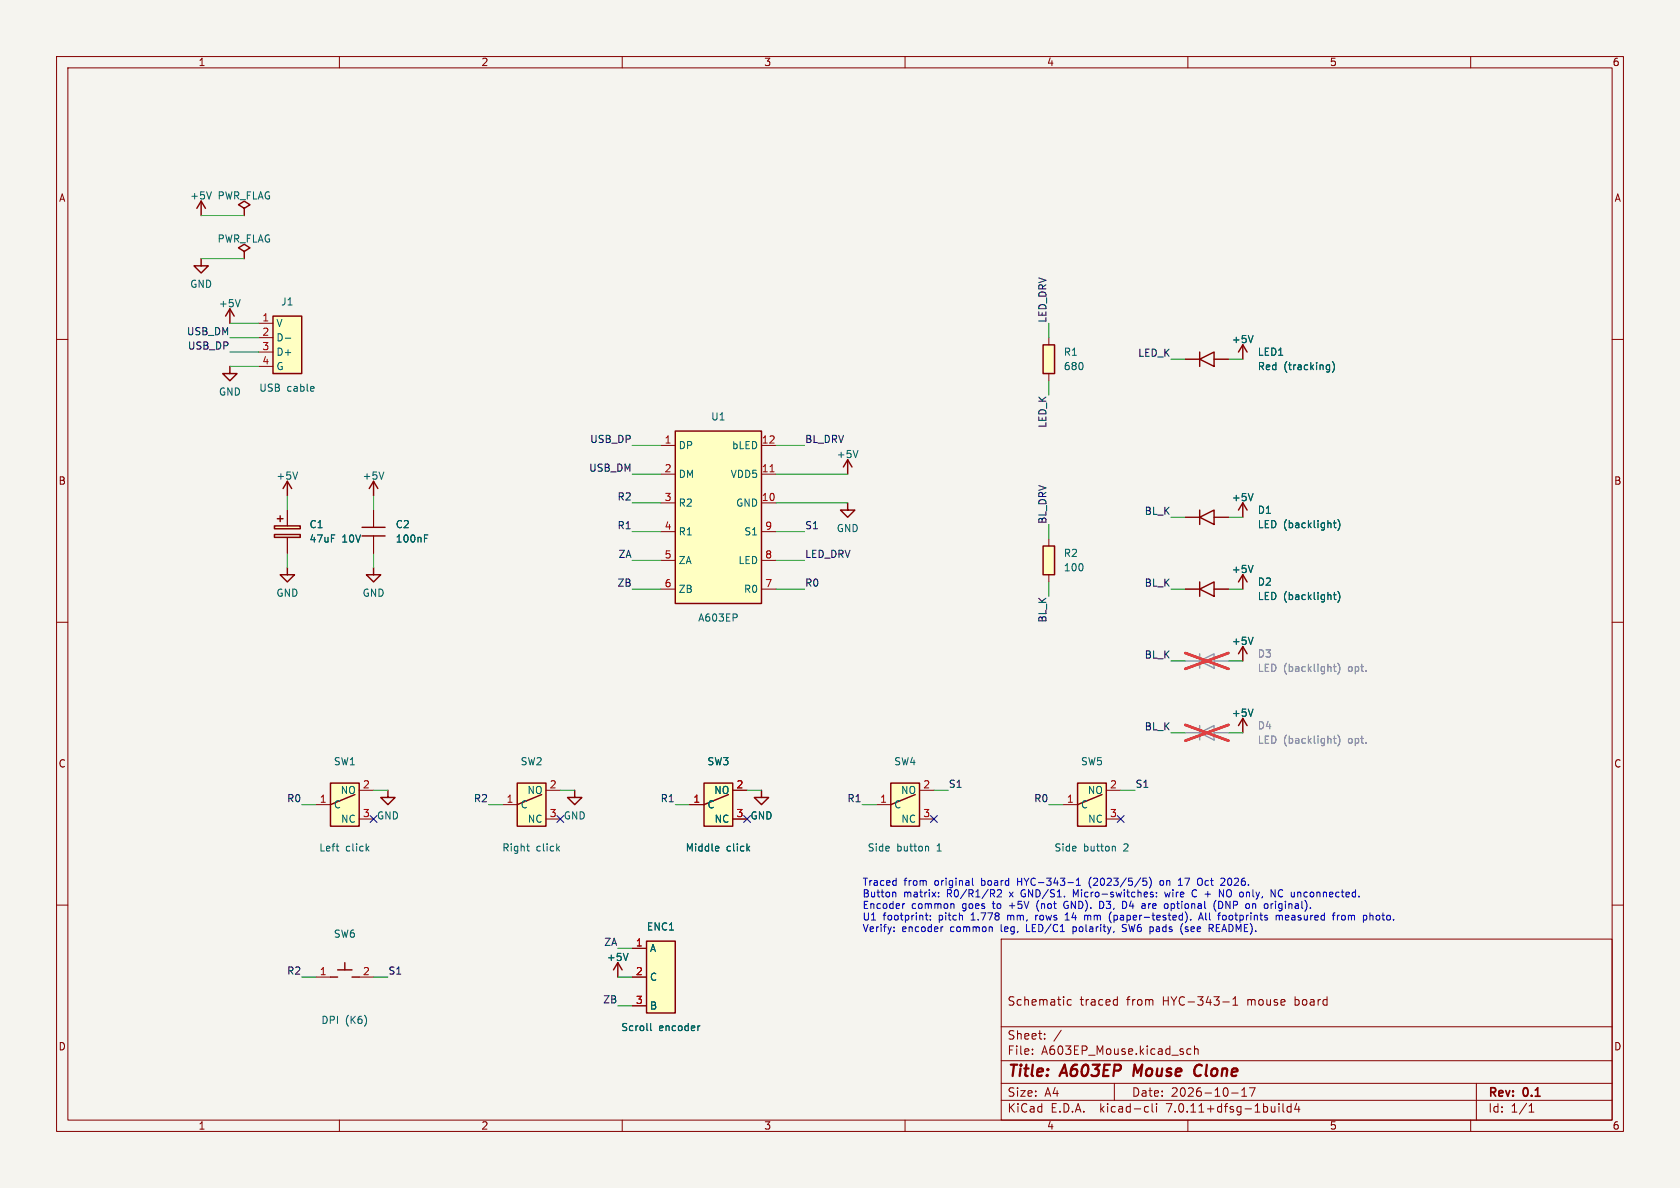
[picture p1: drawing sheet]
(kicad_sch (version 20230121) (generator eeschema)
(paper "A4")
(title_block (title "A603EP Mouse Clone") (date "2026-10-17") (rev "0.1") (comment 1 "Schematic traced from HYC-343-1 mouse board"))
(lib_symbols
(symbol "A603EP_Mouse:A603EP"  (in_bom yes) (on_board yes)
 (property "Reference" "U" (at 0 6.35 0) (effects (font (size 1.27 1.27))))
 (property "Value" "A603EP" (at 0 -6.35 0) (effects (font (size 1.27 1.27))))
 (property "Footprint" "" (at 0 0 0) (effects (font (size 1.27 1.27)) hide))
 (property "Datasheet" "~" (at 0 0 0) (effects (font (size 1.27 1.27)) hide))
 (symbol "A603EP_0_1" (rectangle (start -7.62 15.24) (end 7.62 -15.24) (stroke (width 0.254) (type default)) (fill (type background))))
 (symbol "A603EP_1_1"
  (pin bidirectional line (at -10.16 12.7 0) (length 2.54) (name "DP" (effects (font (size 1.27 1.27)))) (number "1" (effects (font (size 1.27 1.27)))))
  (pin bidirectional line (at -10.16 7.619999999999999 0) (length 2.54) (name "DM" (effects (font (size 1.27 1.27)))) (number "2" (effects (font (size 1.27 1.27)))))
  (pin input line (at -10.16 2.539999999999999 0) (length 2.54) (name "R2" (effects (font (size 1.27 1.27)))) (number "3" (effects (font (size 1.27 1.27)))))
  (pin input line (at -10.16 -2.540000000000001 0) (length 2.54) (name "R1" (effects (font (size 1.27 1.27)))) (number "4" (effects (font (size 1.27 1.27)))))
  (pin input line (at -10.16 -7.620000000000001 0) (length 2.54) (name "ZA" (effects (font (size 1.27 1.27)))) (number "5" (effects (font (size 1.27 1.27)))))
  (pin input line (at -10.16 -12.7 0) (length 2.54) (name "ZB" (effects (font (size 1.27 1.27)))) (number "6" (effects (font (size 1.27 1.27)))))
  (pin input line (at 10.16 -12.7 180) (length 2.54) (name "R0" (effects (font (size 1.27 1.27)))) (number "7" (effects (font (size 1.27 1.27)))))
  (pin open_collector line (at 10.16 -7.619999999999999 180) (length 2.54) (name "LED" (effects (font (size 1.27 1.27)))) (number "8" (effects (font (size 1.27 1.27)))))
  (pin bidirectional line (at 10.16 -2.539999999999999 180) (length 2.54) (name "S1" (effects (font (size 1.27 1.27)))) (number "9" (effects (font (size 1.27 1.27)))))
  (pin power_in line (at 10.16 2.540000000000001 180) (length 2.54) (name "GND" (effects (font (size 1.27 1.27)))) (number "10" (effects (font (size 1.27 1.27)))))
  (pin power_in line (at 10.16 7.620000000000001 180) (length 2.54) (name "VDD5" (effects (font (size 1.27 1.27)))) (number "11" (effects (font (size 1.27 1.27)))))
  (pin output line (at 10.16 12.7 180) (length 2.54) (name "bLED" (effects (font (size 1.27 1.27)))) (number "12" (effects (font (size 1.27 1.27)))))))
(symbol "A603EP_Mouse:R" (pin_numbers hide) (pin_names (offset 0) hide) (in_bom yes) (on_board yes)
 (property "Reference" "R" (at 0 6.35 0) (effects (font (size 1.27 1.27))))
 (property "Value" "R" (at 0 -6.35 0) (effects (font (size 1.27 1.27))))
 (property "Footprint" "" (at 0 0 0) (effects (font (size 1.27 1.27)) hide))
 (property "Datasheet" "~" (at 0 0 0) (effects (font (size 1.27 1.27)) hide))
 (symbol "R_0_1" (rectangle (start -1.016 2.54) (end 1.016 -2.54) (stroke (width 0.254) (type default)) (fill (type background))))
 (symbol "R_1_1"
  (pin passive line (at 0 3.81 270) (length 1.27) (name "~" (effects (font (size 1.27 1.27)))) (number "1" (effects (font (size 1.27 1.27)))))
  (pin passive line (at 0 -3.81 90) (length 1.27) (name "~" (effects (font (size 1.27 1.27)))) (number "2" (effects (font (size 1.27 1.27)))))))
(symbol "A603EP_Mouse:C" (pin_numbers hide) (pin_names (offset 0.254) hide) (in_bom yes) (on_board yes)
 (property "Reference" "C" (at 0 6.35 0) (effects (font (size 1.27 1.27))))
 (property "Value" "C" (at 0 -6.35 0) (effects (font (size 1.27 1.27))))
 (property "Footprint" "" (at 0 0 0) (effects (font (size 1.27 1.27)) hide))
 (property "Datasheet" "~" (at 0 0 0) (effects (font (size 1.27 1.27)) hide))
 (symbol "C_0_1" (polyline (pts (xy -2.032 0.762) (xy 2.032 0.762)) (stroke (width 0.254) (type default)) (fill (type none))) (polyline (pts (xy -2.032 -0.762) (xy 2.032 -0.762)) (stroke (width 0.254) (type default)) (fill (type none))))
 (symbol "C_1_1"
  (pin passive line (at 0 3.81 270) (length 3.048) (name "~" (effects (font (size 1.27 1.27)))) (number "1" (effects (font (size 1.27 1.27)))))
  (pin passive line (at 0 -3.81 90) (length 3.048) (name "~" (effects (font (size 1.27 1.27)))) (number "2" (effects (font (size 1.27 1.27)))))))
(symbol "A603EP_Mouse:C_Polarized" (pin_numbers hide) (pin_names (offset 0.254) hide) (in_bom yes) (on_board yes)
 (property "Reference" "C" (at 0 6.35 0) (effects (font (size 1.27 1.27))))
 (property "Value" "C_Polarized" (at 0 -6.35 0) (effects (font (size 1.27 1.27))))
 (property "Footprint" "" (at 0 0 0) (effects (font (size 1.27 1.27)) hide))
 (property "Datasheet" "~" (at 0 0 0) (effects (font (size 1.27 1.27)) hide))
 (symbol "C_Polarized_0_1" (rectangle (start -2.286 0.508) (end 2.286 1.016) (stroke (width 0.254) (type default)) (fill (type background))) (rectangle (start -2.286 -0.508) (end 2.286 -1.016) (stroke (width 0.254) (type default)) (fill (type background))) (polyline (pts (xy -1.778 2.286) (xy -0.762 2.286)) (stroke (width 0.254) (type default)) (fill (type none))) (polyline (pts (xy -1.27 2.794) (xy -1.27 1.778)) (stroke (width 0.254) (type default)) (fill (type none))))
 (symbol "C_Polarized_1_1"
  (pin passive line (at 0 3.81 270) (length 2.794) (name "~" (effects (font (size 1.27 1.27)))) (number "1" (effects (font (size 1.27 1.27)))))
  (pin passive line (at 0 -3.81 90) (length 2.794) (name "~" (effects (font (size 1.27 1.27)))) (number "2" (effects (font (size 1.27 1.27)))))))
(symbol "A603EP_Mouse:LED" (pin_numbers hide) (pin_names (offset 1.016) hide) (in_bom yes) (on_board yes)
 (property "Reference" "D" (at 0 6.35 0) (effects (font (size 1.27 1.27))))
 (property "Value" "LED" (at 0 -6.35 0) (effects (font (size 1.27 1.27))))
 (property "Footprint" "" (at 0 0 0) (effects (font (size 1.27 1.27)) hide))
 (property "Datasheet" "~" (at 0 0 0) (effects (font (size 1.27 1.27)) hide))
 (symbol "LED_0_1" (polyline (pts (xy -1.27 -1.27) (xy -1.27 1.27)) (stroke (width 0.254) (type default)) (fill (type none))) (polyline (pts (xy 1.27 -1.27) (xy 1.27 1.27) (xy -1.27 0) (xy 1.27 -1.27)) (stroke (width 0.254) (type default)) (fill (type none))))
 (symbol "LED_1_1"
  (pin passive line (at -3.81 0 0) (length 2.54) (name "K" (effects (font (size 1.27 1.27)))) (number "1" (effects (font (size 1.27 1.27)))))
  (pin passive line (at 3.81 0 180) (length 2.54) (name "A" (effects (font (size 1.27 1.27)))) (number "2" (effects (font (size 1.27 1.27)))))))
(symbol "A603EP_Mouse:SW_Push" (pin_names (offset 1.016) hide) (in_bom yes) (on_board yes)
 (property "Reference" "SW" (at 0 6.35 0) (effects (font (size 1.27 1.27))))
 (property "Value" "SW_Push" (at 0 -6.35 0) (effects (font (size 1.27 1.27))))
 (property "Footprint" "" (at 0 0 0) (effects (font (size 1.27 1.27)) hide))
 (property "Datasheet" "~" (at 0 0 0) (effects (font (size 1.27 1.27)) hide))
 (symbol "SW_Push_0_1" (polyline (pts (xy -2.54 0) (xy -1.27 0)) (stroke (width 0.254) (type default)) (fill (type none))) (polyline (pts (xy 1.27 0) (xy 2.54 0)) (stroke (width 0.254) (type default)) (fill (type none))) (polyline (pts (xy -1.27 1.27) (xy 1.27 1.27)) (stroke (width 0.254) (type default)) (fill (type none))) (polyline (pts (xy 0 1.27) (xy 0 2.54)) (stroke (width 0.254) (type default)) (fill (type none))))
 (symbol "SW_Push_1_1"
  (pin passive line (at -5.08 0 0) (length 2.54) (name "1" (effects (font (size 1.27 1.27)))) (number "1" (effects (font (size 1.27 1.27)))))
  (pin passive line (at 5.08 0 180) (length 2.54) (name "2" (effects (font (size 1.27 1.27)))) (number "2" (effects (font (size 1.27 1.27)))))))
(symbol "A603EP_Mouse:SW_Micro"  (in_bom yes) (on_board yes)
 (property "Reference" "SW" (at 0 6.35 0) (effects (font (size 1.27 1.27))))
 (property "Value" "SW_Micro" (at 0 -6.35 0) (effects (font (size 1.27 1.27))))
 (property "Footprint" "" (at 0 0 0) (effects (font (size 1.27 1.27)) hide))
 (property "Datasheet" "~" (at 0 0 0) (effects (font (size 1.27 1.27)) hide))
 (symbol "SW_Micro_0_1" (rectangle (start -2.54 3.81) (end 2.54 -3.81) (stroke (width 0.254) (type default)) (fill (type background))) (polyline (pts (xy -2.54 0) (xy 1.778 1.778)) (stroke (width 0.254) (type default)) (fill (type none))))
 (symbol "SW_Micro_1_1"
  (pin passive line (at -5.08 0 0) (length 2.54) (name "C" (effects (font (size 1.27 1.27)))) (number "1" (effects (font (size 1.27 1.27)))))
  (pin passive line (at 5.08 2.54 180) (length 2.54) (name "NO" (effects (font (size 1.27 1.27)))) (number "2" (effects (font (size 1.27 1.27)))))
  (pin passive line (at 5.08 -2.54 180) (length 2.54) (name "NC" (effects (font (size 1.27 1.27)))) (number "3" (effects (font (size 1.27 1.27)))))))
(symbol "A603EP_Mouse:Encoder"  (in_bom yes) (on_board yes)
 (property "Reference" "ENC" (at 0 6.35 0) (effects (font (size 1.27 1.27))))
 (property "Value" "Encoder" (at 0 -6.35 0) (effects (font (size 1.27 1.27))))
 (property "Footprint" "" (at 0 0 0) (effects (font (size 1.27 1.27)) hide))
 (property "Datasheet" "~" (at 0 0 0) (effects (font (size 1.27 1.27)) hide))
 (symbol "Encoder_0_1" (rectangle (start -2.54 6.35) (end 2.54 -6.35) (stroke (width 0.254) (type default)) (fill (type background))))
 (symbol "Encoder_1_1"
  (pin passive line (at -5.08 5.08 0) (length 2.54) (name "A" (effects (font (size 1.27 1.27)))) (number "1" (effects (font (size 1.27 1.27)))))
  (pin passive line (at -5.08 0 0) (length 2.54) (name "C" (effects (font (size 1.27 1.27)))) (number "2" (effects (font (size 1.27 1.27)))))
  (pin passive line (at -5.08 -5.08 0) (length 2.54) (name "B" (effects (font (size 1.27 1.27)))) (number "3" (effects (font (size 1.27 1.27)))))))
(symbol "A603EP_Mouse:USB_Pads"  (in_bom yes) (on_board yes)
 (property "Reference" "J" (at 0 6.35 0) (effects (font (size 1.27 1.27))))
 (property "Value" "USB_Pads" (at 0 -6.35 0) (effects (font (size 1.27 1.27))))
 (property "Footprint" "" (at 0 0 0) (effects (font (size 1.27 1.27)) hide))
 (property "Datasheet" "~" (at 0 0 0) (effects (font (size 1.27 1.27)) hide))
 (symbol "USB_Pads_0_1" (rectangle (start -2.54 5.08) (end 2.54 -5.08) (stroke (width 0.254) (type default)) (fill (type background))))
 (symbol "USB_Pads_1_1"
  (pin passive line (at -5.08 3.81 0) (length 2.54) (name "V" (effects (font (size 1.27 1.27)))) (number "1" (effects (font (size 1.27 1.27)))))
  (pin passive line (at -5.08 1.27 0) (length 2.54) (name "D-" (effects (font (size 1.27 1.27)))) (number "2" (effects (font (size 1.27 1.27)))))
  (pin passive line (at -5.08 -1.27 0) (length 2.54) (name "D+" (effects (font (size 1.27 1.27)))) (number "3" (effects (font (size 1.27 1.27)))))
  (pin passive line (at -5.08 -3.81 0) (length 2.54) (name "G" (effects (font (size 1.27 1.27)))) (number "4" (effects (font (size 1.27 1.27)))))))
(symbol "power:+5V" (power)  (in_bom no) (on_board no)
 (property "Reference" "#PWR" (at 0 6.35 0) (effects (font (size 1.27 1.27)) hide))
 (property "Value" "+5V" (at 0 -6.35 0) (effects (font (size 1.27 1.27))))
 (property "Footprint" "" (at 0 0 0) (effects (font (size 1.27 1.27)) hide))
 (property "Datasheet" "~" (at 0 0 0) (effects (font (size 1.27 1.27)) hide))
 (symbol "+5V_0_1" (polyline (pts (xy -0.762 1.27) (xy 0 2.54)) (stroke (width 0.254) (type default)) (fill (type none))) (polyline (pts (xy 0 0) (xy 0 2.54)) (stroke (width 0.254) (type default)) (fill (type none))) (polyline (pts (xy 0 2.54) (xy 0.762 1.27)) (stroke (width 0.254) (type default)) (fill (type none))))
 (symbol "+5V_1_1"
  (pin power_in line (at 0 0 90) (length 0) hide (name "+5V" (effects (font (size 1.27 1.27)))) (number "1" (effects (font (size 1.27 1.27)))))))
(symbol "power:GND" (power)  (in_bom no) (on_board no)
 (property "Reference" "#PWR" (at 0 6.35 0) (effects (font (size 1.27 1.27)) hide))
 (property "Value" "GND" (at 0 -6.35 0) (effects (font (size 1.27 1.27))))
 (property "Footprint" "" (at 0 0 0) (effects (font (size 1.27 1.27)) hide))
 (property "Datasheet" "~" (at 0 0 0) (effects (font (size 1.27 1.27)) hide))
 (symbol "GND_0_1" (polyline (pts (xy 0 0) (xy 0 -1.27) (xy 1.27 -1.27) (xy 0 -2.54) (xy -1.27 -1.27) (xy 0 -1.27)) (stroke (width 0.254) (type default)) (fill (type none))))
 (symbol "GND_1_1"
  (pin power_in line (at 0 0 270) (length 0) hide (name "GND" (effects (font (size 1.27 1.27)))) (number "1" (effects (font (size 1.27 1.27)))))))
(symbol "power:PWR_FLAG" (power)  (in_bom no) (on_board no)
 (property "Reference" "#FLG" (at 0 6.35 0) (effects (font (size 1.27 1.27)) hide))
 (property "Value" "PWR_FLAG" (at 0 -6.35 0) (effects (font (size 1.27 1.27))))
 (property "Footprint" "" (at 0 0 0) (effects (font (size 1.27 1.27)) hide))
 (property "Datasheet" "~" (at 0 0 0) (effects (font (size 1.27 1.27)) hide))
 (symbol "PWR_FLAG_0_1" (polyline (pts (xy 0 0) (xy 0 1.27) (xy -1.016 1.905) (xy 0 2.54) (xy 1.016 1.905) (xy 0 1.27)) (stroke (width 0.254) (type default)) (fill (type none))))
 (symbol "PWR_FLAG_1_1"
  (pin power_out line (at 0 0 90) (length 0) hide (name "pwr" (effects (font (size 1.27 1.27)))) (number "1" (effects (font (size 1.27 1.27))))))))
(symbol (lib_id "A603EP_Mouse:A603EP") (at 127.0 91.44 0) (unit 1) (in_bom yes) (on_board yes) (dnp no)
 (property "Reference" "U1" (at 127.0 73.66 0) (effects (font (size 1.27 1.27))))
 (property "Value" "A603EP" (at 127.0 109.22 0) (effects (font (size 1.27 1.27))))
 (property "Footprint" "A603EP_Mouse:A603EP_DIP12" (at 127.0 91.44 0) (effects (font (size 1.27 1.27)) hide))
 (property "Datasheet" "~" (at 127.0 91.44 0) (effects (font (size 1.27 1.27)) hide))
 (pin "1")
 (pin "2")
 (pin "3")
 (pin "4")
 (pin "5")
 (pin "6")
 (pin "7")
 (pin "8")
 (pin "9")
 (pin "10")
 (pin "11")
 (pin "12"))
(wire (pts (xy 116.84 78.74) (xy 111.76 78.74)) (stroke (width 0) (type default)))
(label "USB_DP" (at 111.76 78.74 180) (fields_autoplaced) (effects (font (size 1.27 1.27)) (justify right bottom)))
(wire (pts (xy 116.84 83.82) (xy 111.76 83.82)) (stroke (width 0) (type default)))
(label "USB_DM" (at 111.76 83.82 180) (fields_autoplaced) (effects (font (size 1.27 1.27)) (justify right bottom)))
(wire (pts (xy 116.84 88.9) (xy 111.76 88.9)) (stroke (width 0) (type default)))
(label "R2" (at 111.76 88.9 180) (fields_autoplaced) (effects (font (size 1.27 1.27)) (justify right bottom)))
(wire (pts (xy 116.84 93.98) (xy 111.76 93.98)) (stroke (width 0) (type default)))
(label "R1" (at 111.76 93.98 180) (fields_autoplaced) (effects (font (size 1.27 1.27)) (justify right bottom)))
(wire (pts (xy 116.84 99.06) (xy 111.76 99.06)) (stroke (width 0) (type default)))
(label "ZA" (at 111.76 99.06 180) (fields_autoplaced) (effects (font (size 1.27 1.27)) (justify right bottom)))
(wire (pts (xy 116.84 104.14) (xy 111.76 104.14)) (stroke (width 0) (type default)))
(label "ZB" (at 111.76 104.14 180) (fields_autoplaced) (effects (font (size 1.27 1.27)) (justify right bottom)))
(wire (pts (xy 137.16 104.14) (xy 142.24 104.14)) (stroke (width 0) (type default)))
(label "R0" (at 142.24 104.14 0) (fields_autoplaced) (effects (font (size 1.27 1.27)) (justify left bottom)))
(wire (pts (xy 137.16 99.06) (xy 142.24 99.06)) (stroke (width 0) (type default)))
(label "LED_DRV" (at 142.24 99.06 0) (fields_autoplaced) (effects (font (size 1.27 1.27)) (justify left bottom)))
(wire (pts (xy 137.16 93.98) (xy 142.24 93.98)) (stroke (width 0) (type default)))
(label "S1" (at 142.24 93.98 0) (fields_autoplaced) (effects (font (size 1.27 1.27)) (justify left bottom)))
(wire (pts (xy 137.16 88.9) (xy 149.86 88.9)) (stroke (width 0) (type default)))
(symbol (lib_id "power:GND") (at 149.86 88.9 0) (unit 1) (in_bom no) (on_board no) (dnp no)
 (property "Reference" "#PWR01" (at 149.86 84.4 0) (effects (font (size 1.27 1.27)) hide))
 (property "Value" "GND" (at 149.86 93.4 0) (effects (font (size 1.27 1.27))))
 (property "Footprint" "" (at 149.86 88.9 0) (effects (font (size 1.27 1.27)) hide))
 (property "Datasheet" "~" (at 149.86 88.9 0) (effects (font (size 1.27 1.27)) hide))
 (pin "1"))
(wire (pts (xy 137.16 83.82) (xy 149.86 83.82)) (stroke (width 0) (type default)))
(symbol (lib_id "power:+5V") (at 149.86 83.82 0) (unit 1) (in_bom no) (on_board no) (dnp no)
 (property "Reference" "#PWR02" (at 149.86 79.32 0) (effects (font (size 1.27 1.27)) hide))
 (property "Value" "+5V" (at 149.86 80.32 0) (effects (font (size 1.27 1.27))))
 (property "Footprint" "" (at 149.86 83.82 0) (effects (font (size 1.27 1.27)) hide))
 (property "Datasheet" "~" (at 149.86 83.82 0) (effects (font (size 1.27 1.27)) hide))
 (pin "1"))
(wire (pts (xy 137.16 78.74) (xy 142.24 78.74)) (stroke (width 0) (type default)))
(label "BL_DRV" (at 142.24 78.74 0) (fields_autoplaced) (effects (font (size 1.27 1.27)) (justify left bottom)))
(symbol (lib_id "A603EP_Mouse:USB_Pads") (at 50.8 60.96 0) (unit 1) (in_bom yes) (on_board yes) (dnp no)
 (property "Reference" "J1" (at 50.8 53.34 0) (effects (font (size 1.27 1.27))))
 (property "Value" "USB cable" (at 50.8 68.58 0) (effects (font (size 1.27 1.27))))
 (property "Footprint" "A603EP_Mouse:J1_measured" (at 50.8 60.96 0) (effects (font (size 1.27 1.27)) hide))
 (property "Datasheet" "~" (at 50.8 60.96 0) (effects (font (size 1.27 1.27)) hide))
 (pin "1")
 (pin "2")
 (pin "3")
 (pin "4"))
(wire (pts (xy 45.72 57.15) (xy 40.64 57.15)) (stroke (width 0) (type default)))
(symbol (lib_id "power:+5V") (at 40.64 57.15 0) (unit 1) (in_bom no) (on_board no) (dnp no)
 (property "Reference" "#PWR03" (at 40.64 52.65 0) (effects (font (size 1.27 1.27)) hide))
 (property "Value" "+5V" (at 40.64 53.65 0) (effects (font (size 1.27 1.27))))
 (property "Footprint" "" (at 40.64 57.15 0) (effects (font (size 1.27 1.27)) hide))
 (property "Datasheet" "~" (at 40.64 57.15 0) (effects (font (size 1.27 1.27)) hide))
 (pin "1"))
(wire (pts (xy 45.72 59.69) (xy 40.64 59.69)) (stroke (width 0) (type default)))
(label "USB_DM" (at 40.64 59.69 180) (fields_autoplaced) (effects (font (size 1.27 1.27)) (justify right bottom)))
(wire (pts (xy 45.72 62.23) (xy 40.64 62.23)) (stroke (width 0) (type default)))
(label "USB_DP" (at 40.64 62.23 180) (fields_autoplaced) (effects (font (size 1.27 1.27)) (justify right bottom)))
(wire (pts (xy 45.72 64.77) (xy 40.64 64.77)) (stroke (width 0) (type default)))
(symbol (lib_id "power:GND") (at 40.64 64.77 0) (unit 1) (in_bom no) (on_board no) (dnp no)
 (property "Reference" "#PWR04" (at 40.64 60.27 0) (effects (font (size 1.27 1.27)) hide))
 (property "Value" "GND" (at 40.64 69.27 0) (effects (font (size 1.27 1.27))))
 (property "Footprint" "" (at 40.64 64.77 0) (effects (font (size 1.27 1.27)) hide))
 (property "Datasheet" "~" (at 40.64 64.77 0) (effects (font (size 1.27 1.27)) hide))
 (pin "1"))
(symbol (lib_id "power:PWR_FLAG") (at 43.18 38.1 0) (unit 1) (in_bom no) (on_board no) (dnp no)
 (property "Reference" "#FLG01" (at 43.18 33.6 0) (effects (font (size 1.27 1.27)) hide))
 (property "Value" "PWR_FLAG" (at 43.18 34.6 0) (effects (font (size 1.27 1.27))))
 (property "Footprint" "" (at 43.18 38.1 0) (effects (font (size 1.27 1.27)) hide))
 (property "Datasheet" "~" (at 43.18 38.1 0) (effects (font (size 1.27 1.27)) hide))
 (pin "1"))
(symbol (lib_id "power:+5V") (at 35.56 38.1 0) (unit 1) (in_bom no) (on_board no) (dnp no)
 (property "Reference" "#PWR05" (at 35.56 33.6 0) (effects (font (size 1.27 1.27)) hide))
 (property "Value" "+5V" (at 35.56 34.6 0) (effects (font (size 1.27 1.27))))
 (property "Footprint" "" (at 35.56 38.1 0) (effects (font (size 1.27 1.27)) hide))
 (property "Datasheet" "~" (at 35.56 38.1 0) (effects (font (size 1.27 1.27)) hide))
 (pin "1"))
(wire (pts (xy 35.56 38.1) (xy 43.18 38.1)) (stroke (width 0) (type default)))
(symbol (lib_id "power:PWR_FLAG") (at 43.18 45.72 0) (unit 1) (in_bom no) (on_board no) (dnp no)
 (property "Reference" "#FLG02" (at 43.18 41.22 0) (effects (font (size 1.27 1.27)) hide))
 (property "Value" "PWR_FLAG" (at 43.18 42.22 0) (effects (font (size 1.27 1.27))))
 (property "Footprint" "" (at 43.18 45.72 0) (effects (font (size 1.27 1.27)) hide))
 (property "Datasheet" "~" (at 43.18 45.72 0) (effects (font (size 1.27 1.27)) hide))
 (pin "1"))
(symbol (lib_id "power:GND") (at 35.56 45.72 0) (unit 1) (in_bom no) (on_board no) (dnp no)
 (property "Reference" "#PWR06" (at 35.56 41.22 0) (effects (font (size 1.27 1.27)) hide))
 (property "Value" "GND" (at 35.56 50.22 0) (effects (font (size 1.27 1.27))))
 (property "Footprint" "" (at 35.56 45.72 0) (effects (font (size 1.27 1.27)) hide))
 (property "Datasheet" "~" (at 35.56 45.72 0) (effects (font (size 1.27 1.27)) hide))
 (pin "1"))
(wire (pts (xy 35.56 45.72) (xy 43.18 45.72)) (stroke (width 0) (type default)))
(symbol (lib_id "A603EP_Mouse:C_Polarized") (at 50.8 93.98 0) (unit 1) (in_bom yes) (on_board yes) (dnp no)
 (property "Reference" "C1" (at 54.61 92.71 0) (effects (font (size 1.27 1.27)) (justify left)))
 (property "Value" "47uF 10V" (at 54.61 95.25 0) (effects (font (size 1.27 1.27)) (justify left)))
 (property "Footprint" "A603EP_Mouse:C1_measured" (at 50.8 93.98 0) (effects (font (size 1.27 1.27)) hide))
 (property "Datasheet" "~" (at 50.8 93.98 0) (effects (font (size 1.27 1.27)) hide))
 (pin "1")
 (pin "2"))
(wire (pts (xy 50.8 90.17) (xy 50.8 87.63)) (stroke (width 0) (type default)))
(symbol (lib_id "power:+5V") (at 50.8 87.63 0) (unit 1) (in_bom no) (on_board no) (dnp no)
 (property "Reference" "#PWR07" (at 50.8 83.13 0) (effects (font (size 1.27 1.27)) hide))
 (property "Value" "+5V" (at 50.8 84.13 0) (effects (font (size 1.27 1.27))))
 (property "Footprint" "" (at 50.8 87.63 0) (effects (font (size 1.27 1.27)) hide))
 (property "Datasheet" "~" (at 50.8 87.63 0) (effects (font (size 1.27 1.27)) hide))
 (pin "1"))
(wire (pts (xy 50.8 97.79) (xy 50.8 100.33)) (stroke (width 0) (type default)))
(symbol (lib_id "power:GND") (at 50.8 100.33 0) (unit 1) (in_bom no) (on_board no) (dnp no)
 (property "Reference" "#PWR08" (at 50.8 95.83 0) (effects (font (size 1.27 1.27)) hide))
 (property "Value" "GND" (at 50.8 104.83 0) (effects (font (size 1.27 1.27))))
 (property "Footprint" "" (at 50.8 100.33 0) (effects (font (size 1.27 1.27)) hide))
 (property "Datasheet" "~" (at 50.8 100.33 0) (effects (font (size 1.27 1.27)) hide))
 (pin "1"))
(symbol (lib_id "A603EP_Mouse:C") (at 66.04 93.98 0) (unit 1) (in_bom yes) (on_board yes) (dnp no)
 (property "Reference" "C2" (at 69.85 92.71 0) (effects (font (size 1.27 1.27)) (justify left)))
 (property "Value" "100nF" (at 69.85 95.25 0) (effects (font (size 1.27 1.27)) (justify left)))
 (property "Footprint" "A603EP_Mouse:C2_measured" (at 66.04 93.98 0) (effects (font (size 1.27 1.27)) hide))
 (property "Datasheet" "~" (at 66.04 93.98 0) (effects (font (size 1.27 1.27)) hide))
 (pin "1")
 (pin "2"))
(wire (pts (xy 66.04 90.17) (xy 66.04 87.63)) (stroke (width 0) (type default)))
(symbol (lib_id "power:+5V") (at 66.04 87.63 0) (unit 1) (in_bom no) (on_board no) (dnp no)
 (property "Reference" "#PWR09" (at 66.04 83.13 0) (effects (font (size 1.27 1.27)) hide))
 (property "Value" "+5V" (at 66.04 84.13 0) (effects (font (size 1.27 1.27))))
 (property "Footprint" "" (at 66.04 87.63 0) (effects (font (size 1.27 1.27)) hide))
 (property "Datasheet" "~" (at 66.04 87.63 0) (effects (font (size 1.27 1.27)) hide))
 (pin "1"))
(wire (pts (xy 66.04 97.79) (xy 66.04 100.33)) (stroke (width 0) (type default)))
(symbol (lib_id "power:GND") (at 66.04 100.33 0) (unit 1) (in_bom no) (on_board no) (dnp no)
 (property "Reference" "#PWR10" (at 66.04 95.83 0) (effects (font (size 1.27 1.27)) hide))
 (property "Value" "GND" (at 66.04 104.83 0) (effects (font (size 1.27 1.27))))
 (property "Footprint" "" (at 66.04 100.33 0) (effects (font (size 1.27 1.27)) hide))
 (property "Datasheet" "~" (at 66.04 100.33 0) (effects (font (size 1.27 1.27)) hide))
 (pin "1"))
(symbol (lib_id "A603EP_Mouse:R") (at 185.42 63.5 0) (unit 1) (in_bom yes) (on_board yes) (dnp no)
 (property "Reference" "R1" (at 187.96 62.23 0) (effects (font (size 1.27 1.27)) (justify left)))
 (property "Value" "680" (at 187.96 64.77 0) (effects (font (size 1.27 1.27)) (justify left)))
 (property "Footprint" "A603EP_Mouse:R1_measured" (at 185.42 63.5 0) (effects (font (size 1.27 1.27)) hide))
 (property "Datasheet" "~" (at 185.42 63.5 0) (effects (font (size 1.27 1.27)) hide))
 (pin "1")
 (pin "2"))
(wire (pts (xy 185.42 59.69) (xy 185.42 57.15)) (stroke (width 0) (type default)))
(label "LED_DRV" (at 185.42 57.15 90) (fields_autoplaced) (effects (font (size 1.27 1.27)) (justify left bottom)))
(wire (pts (xy 185.42 67.31) (xy 185.42 69.85)) (stroke (width 0) (type default)))
(label "LED_K" (at 185.42 69.85 270) (fields_autoplaced) (effects (font (size 1.27 1.27)) (justify right bottom)))
(symbol (lib_id "A603EP_Mouse:LED") (at 213.36 63.5 0) (unit 1) (in_bom yes) (on_board yes) (dnp no)
 (property "Reference" "LED1" (at 222.25 62.23 0) (effects (font (size 1.27 1.27)) (justify left)))
 (property "Value" "Red (tracking)" (at 222.25 64.77 0) (effects (font (size 1.27 1.27)) (justify left)))
 (property "Footprint" "A603EP_Mouse:LED1_measured" (at 213.36 63.5 0) (effects (font (size 1.27 1.27)) hide))
 (property "Datasheet" "~" (at 213.36 63.5 0) (effects (font (size 1.27 1.27)) hide))
 (pin "1")
 (pin "2"))
(wire (pts (xy 209.55 63.5) (xy 207.01 63.5)) (stroke (width 0) (type default)))
(label "LED_K" (at 207.01 63.5 180) (fields_autoplaced) (effects (font (size 1.27 1.27)) (justify right bottom)))
(wire (pts (xy 217.17 63.5) (xy 219.71 63.5)) (stroke (width 0) (type default)))
(symbol (lib_id "power:+5V") (at 219.71 63.5 0) (unit 1) (in_bom no) (on_board no) (dnp no)
 (property "Reference" "#PWR11" (at 219.71 59.0 0) (effects (font (size 1.27 1.27)) hide))
 (property "Value" "+5V" (at 219.71 60.0 0) (effects (font (size 1.27 1.27))))
 (property "Footprint" "" (at 219.71 63.5 0) (effects (font (size 1.27 1.27)) hide))
 (property "Datasheet" "~" (at 219.71 63.5 0) (effects (font (size 1.27 1.27)) hide))
 (pin "1"))
(symbol (lib_id "A603EP_Mouse:R") (at 185.42 99.06 0) (unit 1) (in_bom yes) (on_board yes) (dnp no)
 (property "Reference" "R2" (at 187.96 97.79 0) (effects (font (size 1.27 1.27)) (justify left)))
 (property "Value" "100" (at 187.96 100.33 0) (effects (font (size 1.27 1.27)) (justify left)))
 (property "Footprint" "A603EP_Mouse:R2_measured" (at 185.42 99.06 0) (effects (font (size 1.27 1.27)) hide))
 (property "Datasheet" "~" (at 185.42 99.06 0) (effects (font (size 1.27 1.27)) hide))
 (pin "1")
 (pin "2"))
(wire (pts (xy 185.42 95.25) (xy 185.42 92.71)) (stroke (width 0) (type default)))
(label "BL_DRV" (at 185.42 92.71 90) (fields_autoplaced) (effects (font (size 1.27 1.27)) (justify left bottom)))
(wire (pts (xy 185.42 102.87) (xy 185.42 105.41)) (stroke (width 0) (type default)))
(label "BL_K" (at 185.42 105.41 270) (fields_autoplaced) (effects (font (size 1.27 1.27)) (justify right bottom)))
(symbol (lib_id "A603EP_Mouse:LED") (at 213.36 91.44 0) (unit 1) (in_bom yes) (on_board yes) (dnp no)
 (property "Reference" "D1" (at 222.25 90.17 0) (effects (font (size 1.27 1.27)) (justify left)))
 (property "Value" "LED (backlight)" (at 222.25 92.71 0) (effects (font (size 1.27 1.27)) (justify left)))
 (property "Footprint" "A603EP_Mouse:D1_measured" (at 213.36 91.44 0) (effects (font (size 1.27 1.27)) hide))
 (property "Datasheet" "~" (at 213.36 91.44 0) (effects (font (size 1.27 1.27)) hide))
 (pin "1")
 (pin "2"))
(wire (pts (xy 209.55 91.44) (xy 207.01 91.44)) (stroke (width 0) (type default)))
(label "BL_K" (at 207.01 91.44 180) (fields_autoplaced) (effects (font (size 1.27 1.27)) (justify right bottom)))
(wire (pts (xy 217.17 91.44) (xy 219.71 91.44)) (stroke (width 0) (type default)))
(symbol (lib_id "power:+5V") (at 219.71 91.44 0) (unit 1) (in_bom no) (on_board no) (dnp no)
 (property "Reference" "#PWR12" (at 219.71 86.94 0) (effects (font (size 1.27 1.27)) hide))
 (property "Value" "+5V" (at 219.71 87.94 0) (effects (font (size 1.27 1.27))))
 (property "Footprint" "" (at 219.71 91.44 0) (effects (font (size 1.27 1.27)) hide))
 (property "Datasheet" "~" (at 219.71 91.44 0) (effects (font (size 1.27 1.27)) hide))
 (pin "1"))
(symbol (lib_id "A603EP_Mouse:LED") (at 213.36 104.14 0) (unit 1) (in_bom yes) (on_board yes) (dnp no)
 (property "Reference" "D2" (at 222.25 102.87 0) (effects (font (size 1.27 1.27)) (justify left)))
 (property "Value" "LED (backlight)" (at 222.25 105.41 0) (effects (font (size 1.27 1.27)) (justify left)))
 (property "Footprint" "A603EP_Mouse:D2_measured" (at 213.36 104.14 0) (effects (font (size 1.27 1.27)) hide))
 (property "Datasheet" "~" (at 213.36 104.14 0) (effects (font (size 1.27 1.27)) hide))
 (pin "1")
 (pin "2"))
(wire (pts (xy 209.55 104.14) (xy 207.01 104.14)) (stroke (width 0) (type default)))
(label "BL_K" (at 207.01 104.14 180) (fields_autoplaced) (effects (font (size 1.27 1.27)) (justify right bottom)))
(wire (pts (xy 217.17 104.14) (xy 219.71 104.14)) (stroke (width 0) (type default)))
(symbol (lib_id "power:+5V") (at 219.71 104.14 0) (unit 1) (in_bom no) (on_board no) (dnp no)
 (property "Reference" "#PWR13" (at 219.71 99.64 0) (effects (font (size 1.27 1.27)) hide))
 (property "Value" "+5V" (at 219.71 100.64 0) (effects (font (size 1.27 1.27))))
 (property "Footprint" "" (at 219.71 104.14 0) (effects (font (size 1.27 1.27)) hide))
 (property "Datasheet" "~" (at 219.71 104.14 0) (effects (font (size 1.27 1.27)) hide))
 (pin "1"))
(symbol (lib_id "A603EP_Mouse:LED") (at 213.36 116.84 0) (unit 1) (in_bom yes) (on_board yes) (dnp yes)
 (property "Reference" "D3" (at 222.25 115.57 0) (effects (font (size 1.27 1.27)) (justify left)))
 (property "Value" "LED (backlight) opt." (at 222.25 118.11 0) (effects (font (size 1.27 1.27)) (justify left)))
 (property "Footprint" "A603EP_Mouse:D3_measured" (at 213.36 116.84 0) (effects (font (size 1.27 1.27)) hide))
 (property "Datasheet" "~" (at 213.36 116.84 0) (effects (font (size 1.27 1.27)) hide))
 (pin "1")
 (pin "2"))
(wire (pts (xy 209.55 116.84) (xy 207.01 116.84)) (stroke (width 0) (type default)))
(label "BL_K" (at 207.01 116.84 180) (fields_autoplaced) (effects (font (size 1.27 1.27)) (justify right bottom)))
(wire (pts (xy 217.17 116.84) (xy 219.71 116.84)) (stroke (width 0) (type default)))
(symbol (lib_id "power:+5V") (at 219.71 116.84 0) (unit 1) (in_bom no) (on_board no) (dnp no)
 (property "Reference" "#PWR14" (at 219.71 112.34 0) (effects (font (size 1.27 1.27)) hide))
 (property "Value" "+5V" (at 219.71 113.34 0) (effects (font (size 1.27 1.27))))
 (property "Footprint" "" (at 219.71 116.84 0) (effects (font (size 1.27 1.27)) hide))
 (property "Datasheet" "~" (at 219.71 116.84 0) (effects (font (size 1.27 1.27)) hide))
 (pin "1"))
(symbol (lib_id "A603EP_Mouse:LED") (at 213.36 129.54 0) (unit 1) (in_bom yes) (on_board yes) (dnp yes)
 (property "Reference" "D4" (at 222.25 128.27 0) (effects (font (size 1.27 1.27)) (justify left)))
 (property "Value" "LED (backlight) opt." (at 222.25 130.81 0) (effects (font (size 1.27 1.27)) (justify left)))
 (property "Footprint" "A603EP_Mouse:D4_measured" (at 213.36 129.54 0) (effects (font (size 1.27 1.27)) hide))
 (property "Datasheet" "~" (at 213.36 129.54 0) (effects (font (size 1.27 1.27)) hide))
 (pin "1")
 (pin "2"))
(wire (pts (xy 209.55 129.54) (xy 207.01 129.54)) (stroke (width 0) (type default)))
(label "BL_K" (at 207.01 129.54 180) (fields_autoplaced) (effects (font (size 1.27 1.27)) (justify right bottom)))
(wire (pts (xy 217.17 129.54) (xy 219.71 129.54)) (stroke (width 0) (type default)))
(symbol (lib_id "power:+5V") (at 219.71 129.54 0) (unit 1) (in_bom no) (on_board no) (dnp no)
 (property "Reference" "#PWR15" (at 219.71 125.04 0) (effects (font (size 1.27 1.27)) hide))
 (property "Value" "+5V" (at 219.71 126.04 0) (effects (font (size 1.27 1.27))))
 (property "Footprint" "" (at 219.71 129.54 0) (effects (font (size 1.27 1.27)) hide))
 (property "Datasheet" "~" (at 219.71 129.54 0) (effects (font (size 1.27 1.27)) hide))
 (pin "1"))
(symbol (lib_id "A603EP_Mouse:SW_Micro") (at 60.96 142.24 0) (unit 1) (in_bom yes) (on_board yes) (dnp no)
 (property "Reference" "SW1" (at 60.96 134.62 0) (effects (font (size 1.27 1.27))))
 (property "Value" "Left click" (at 60.96 149.86 0) (effects (font (size 1.27 1.27))))
 (property "Footprint" "A603EP_Mouse:SW1_measured" (at 60.96 142.24 0) (effects (font (size 1.27 1.27)) hide))
 (property "Datasheet" "~" (at 60.96 142.24 0) (effects (font (size 1.27 1.27)) hide))
 (pin "1")
 (pin "2")
 (pin "3"))
(wire (pts (xy 55.88 142.24) (xy 53.34 142.24)) (stroke (width 0) (type default)))
(label "R0" (at 53.34 142.24 180) (fields_autoplaced) (effects (font (size 1.27 1.27)) (justify right bottom)))
(wire (pts (xy 66.04 139.7) (xy 68.58 139.7)) (stroke (width 0) (type default)))
(symbol (lib_id "power:GND") (at 68.58 139.7 0) (unit 1) (in_bom no) (on_board no) (dnp no)
 (property "Reference" "#PWR16" (at 68.58 135.2 0) (effects (font (size 1.27 1.27)) hide))
 (property "Value" "GND" (at 68.58 144.2 0) (effects (font (size 1.27 1.27))))
 (property "Footprint" "" (at 68.58 139.7 0) (effects (font (size 1.27 1.27)) hide))
 (property "Datasheet" "~" (at 68.58 139.7 0) (effects (font (size 1.27 1.27)) hide))
 (pin "1"))
(no_connect (at 66.04 144.78))
(symbol (lib_id "A603EP_Mouse:SW_Micro") (at 93.98 142.24 0) (unit 1) (in_bom yes) (on_board yes) (dnp no)
 (property "Reference" "SW2" (at 93.98 134.62 0) (effects (font (size 1.27 1.27))))
 (property "Value" "Right click" (at 93.98 149.86 0) (effects (font (size 1.27 1.27))))
 (property "Footprint" "A603EP_Mouse:SW2_measured" (at 93.98 142.24 0) (effects (font (size 1.27 1.27)) hide))
 (property "Datasheet" "~" (at 93.98 142.24 0) (effects (font (size 1.27 1.27)) hide))
 (pin "1")
 (pin "2")
 (pin "3"))
(wire (pts (xy 88.9 142.24) (xy 86.36 142.24)) (stroke (width 0) (type default)))
(label "R2" (at 86.36 142.24 180) (fields_autoplaced) (effects (font (size 1.27 1.27)) (justify right bottom)))
(wire (pts (xy 99.06 139.7) (xy 101.6 139.7)) (stroke (width 0) (type default)))
(symbol (lib_id "power:GND") (at 101.6 139.7 0) (unit 1) (in_bom no) (on_board no) (dnp no)
 (property "Reference" "#PWR17" (at 101.6 135.2 0) (effects (font (size 1.27 1.27)) hide))
 (property "Value" "GND" (at 101.6 144.2 0) (effects (font (size 1.27 1.27))))
 (property "Footprint" "" (at 101.6 139.7 0) (effects (font (size 1.27 1.27)) hide))
 (property "Datasheet" "~" (at 101.6 139.7 0) (effects (font (size 1.27 1.27)) hide))
 (pin "1"))
(no_connect (at 99.06 144.78))
(symbol (lib_id "A603EP_Mouse:SW_Micro") (at 127.0 142.24 0) (unit 1) (in_bom yes) (on_board yes) (dnp no)
 (property "Reference" "SW3" (at 127.0 134.62 0) (effects (font (size 1.27 1.27))))
 (property "Value" "Middle click" (at 127.0 149.86 0) (effects (font (size 1.27 1.27))))
 (property "Footprint" "A603EP_Mouse:SW3_measured" (at 127.0 142.24 0) (effects (font (size 1.27 1.27)) hide))
 (property "Datasheet" "~" (at 127.0 142.24 0) (effects (font (size 1.27 1.27)) hide))
 (pin "1")
 (pin "2")
 (pin "3"))
(wire (pts (xy 121.92 142.24) (xy 119.38 142.24)) (stroke (width 0) (type default)))
(label "R1" (at 119.38 142.24 180) (fields_autoplaced) (effects (font (size 1.27 1.27)) (justify right bottom)))
(wire (pts (xy 132.08 139.7) (xy 134.62 139.7)) (stroke (width 0) (type default)))
(symbol (lib_id "power:GND") (at 134.62 139.7 0) (unit 1) (in_bom no) (on_board no) (dnp no)
 (property "Reference" "#PWR18" (at 134.62 135.2 0) (effects (font (size 1.27 1.27)) hide))
 (property "Value" "GND" (at 134.62 144.2 0) (effects (font (size 1.27 1.27))))
 (property "Footprint" "" (at 134.62 139.7 0) (effects (font (size 1.27 1.27)) hide))
 (property "Datasheet" "~" (at 134.62 139.7 0) (effects (font (size 1.27 1.27)) hide))
 (pin "1"))
(no_connect (at 132.08 144.78))
(symbol (lib_id "A603EP_Mouse:SW_Micro") (at 160.02 142.24 0) (unit 1) (in_bom yes) (on_board yes) (dnp no)
 (property "Reference" "SW4" (at 160.02 134.62 0) (effects (font (size 1.27 1.27))))
 (property "Value" "Side button 1" (at 160.02 149.86 0) (effects (font (size 1.27 1.27))))
 (property "Footprint" "A603EP_Mouse:SW4_measured" (at 160.02 142.24 0) (effects (font (size 1.27 1.27)) hide))
 (property "Datasheet" "~" (at 160.02 142.24 0) (effects (font (size 1.27 1.27)) hide))
 (pin "1")
 (pin "2")
 (pin "3"))
(wire (pts (xy 154.94 142.24) (xy 152.4 142.24)) (stroke (width 0) (type default)))
(label "R1" (at 152.4 142.24 180) (fields_autoplaced) (effects (font (size 1.27 1.27)) (justify right bottom)))
(wire (pts (xy 165.1 139.7) (xy 167.64 139.7)) (stroke (width 0) (type default)))
(label "S1" (at 167.64 139.7 0) (fields_autoplaced) (effects (font (size 1.27 1.27)) (justify left bottom)))
(no_connect (at 165.1 144.78))
(symbol (lib_id "A603EP_Mouse:SW_Micro") (at 193.04 142.24 0) (unit 1) (in_bom yes) (on_board yes) (dnp no)
 (property "Reference" "SW5" (at 193.04 134.62 0) (effects (font (size 1.27 1.27))))
 (property "Value" "Side button 2" (at 193.04 149.86 0) (effects (font (size 1.27 1.27))))
 (property "Footprint" "A603EP_Mouse:SW5_measured" (at 193.04 142.24 0) (effects (font (size 1.27 1.27)) hide))
 (property "Datasheet" "~" (at 193.04 142.24 0) (effects (font (size 1.27 1.27)) hide))
 (pin "1")
 (pin "2")
 (pin "3"))
(wire (pts (xy 187.96 142.24) (xy 185.42 142.24)) (stroke (width 0) (type default)))
(label "R0" (at 185.42 142.24 180) (fields_autoplaced) (effects (font (size 1.27 1.27)) (justify right bottom)))
(wire (pts (xy 198.12 139.7) (xy 200.66 139.7)) (stroke (width 0) (type default)))
(label "S1" (at 200.66 139.7 0) (fields_autoplaced) (effects (font (size 1.27 1.27)) (justify left bottom)))
(no_connect (at 198.12 144.78))
(symbol (lib_id "A603EP_Mouse:SW_Push") (at 60.96 172.72 0) (unit 1) (in_bom yes) (on_board yes) (dnp no)
 (property "Reference" "SW6" (at 60.96 165.1 0) (effects (font (size 1.27 1.27))))
 (property "Value" "DPI (K6)" (at 60.96 180.34 0) (effects (font (size 1.27 1.27))))
 (property "Footprint" "A603EP_Mouse:SW6_measured" (at 60.96 172.72 0) (effects (font (size 1.27 1.27)) hide))
 (property "Datasheet" "~" (at 60.96 172.72 0) (effects (font (size 1.27 1.27)) hide))
 (pin "1")
 (pin "2"))
(wire (pts (xy 55.88 172.72) (xy 53.34 172.72)) (stroke (width 0) (type default)))
(label "R2" (at 53.34 172.72 180) (fields_autoplaced) (effects (font (size 1.27 1.27)) (justify right bottom)))
(wire (pts (xy 66.04 172.72) (xy 68.58 172.72)) (stroke (width 0) (type default)))
(label "S1" (at 68.58 172.72 0) (fields_autoplaced) (effects (font (size 1.27 1.27)) (justify left bottom)))
(symbol (lib_id "A603EP_Mouse:Encoder") (at 116.84 172.72 0) (unit 1) (in_bom yes) (on_board yes) (dnp no)
 (property "Reference" "ENC1" (at 116.84 163.83 0) (effects (font (size 1.27 1.27))))
 (property "Value" "Scroll encoder" (at 116.84 181.61 0) (effects (font (size 1.27 1.27))))
 (property "Footprint" "A603EP_Mouse:ENC1_measured" (at 116.84 172.72 0) (effects (font (size 1.27 1.27)) hide))
 (property "Datasheet" "~" (at 116.84 172.72 0) (effects (font (size 1.27 1.27)) hide))
 (pin "1")
 (pin "2")
 (pin "3"))
(wire (pts (xy 111.76 167.64) (xy 109.22 167.64)) (stroke (width 0) (type default)))
(label "ZA" (at 109.22 167.64 180) (fields_autoplaced) (effects (font (size 1.27 1.27)) (justify right bottom)))
(wire (pts (xy 111.76 172.72) (xy 109.22 172.72)) (stroke (width 0) (type default)))
(symbol (lib_id "power:+5V") (at 109.22 172.72 0) (unit 1) (in_bom no) (on_board no) (dnp no)
 (property "Reference" "#PWR19" (at 109.22 168.22 0) (effects (font (size 1.27 1.27)) hide))
 (property "Value" "+5V" (at 109.22 169.22 0) (effects (font (size 1.27 1.27))))
 (property "Footprint" "" (at 109.22 172.72 0) (effects (font (size 1.27 1.27)) hide))
 (property "Datasheet" "~" (at 109.22 172.72 0) (effects (font (size 1.27 1.27)) hide))
 (pin "1"))
(wire (pts (xy 111.76 177.8) (xy 109.22 177.8)) (stroke (width 0) (type default)))
(label "ZB" (at 109.22 177.8 180) (fields_autoplaced) (effects (font (size 1.27 1.27)) (justify right bottom)))
(text "Traced from original board HYC-343-1 (2023/5/5) on 17 Oct 2026.\nButton matrix: R0/R1/R2 x GND/S1. Micro-switches: wire C + NO only, NC unconnected.\nEncoder common goes to +5V (not GND). D3, D4 are optional (DNP on original).\nU1 footprint: pitch 1.778 mm, rows 14 mm (paper-tested). All footprints measured from photo.\nVerify: encoder common leg, LED/C1 polarity, SW6 pads (see README)." (at 152.4 165.1 0) (effects (font (size 1.27 1.27)) (justify left bottom)))

(sheet_instances (path "" (page "1"))))
